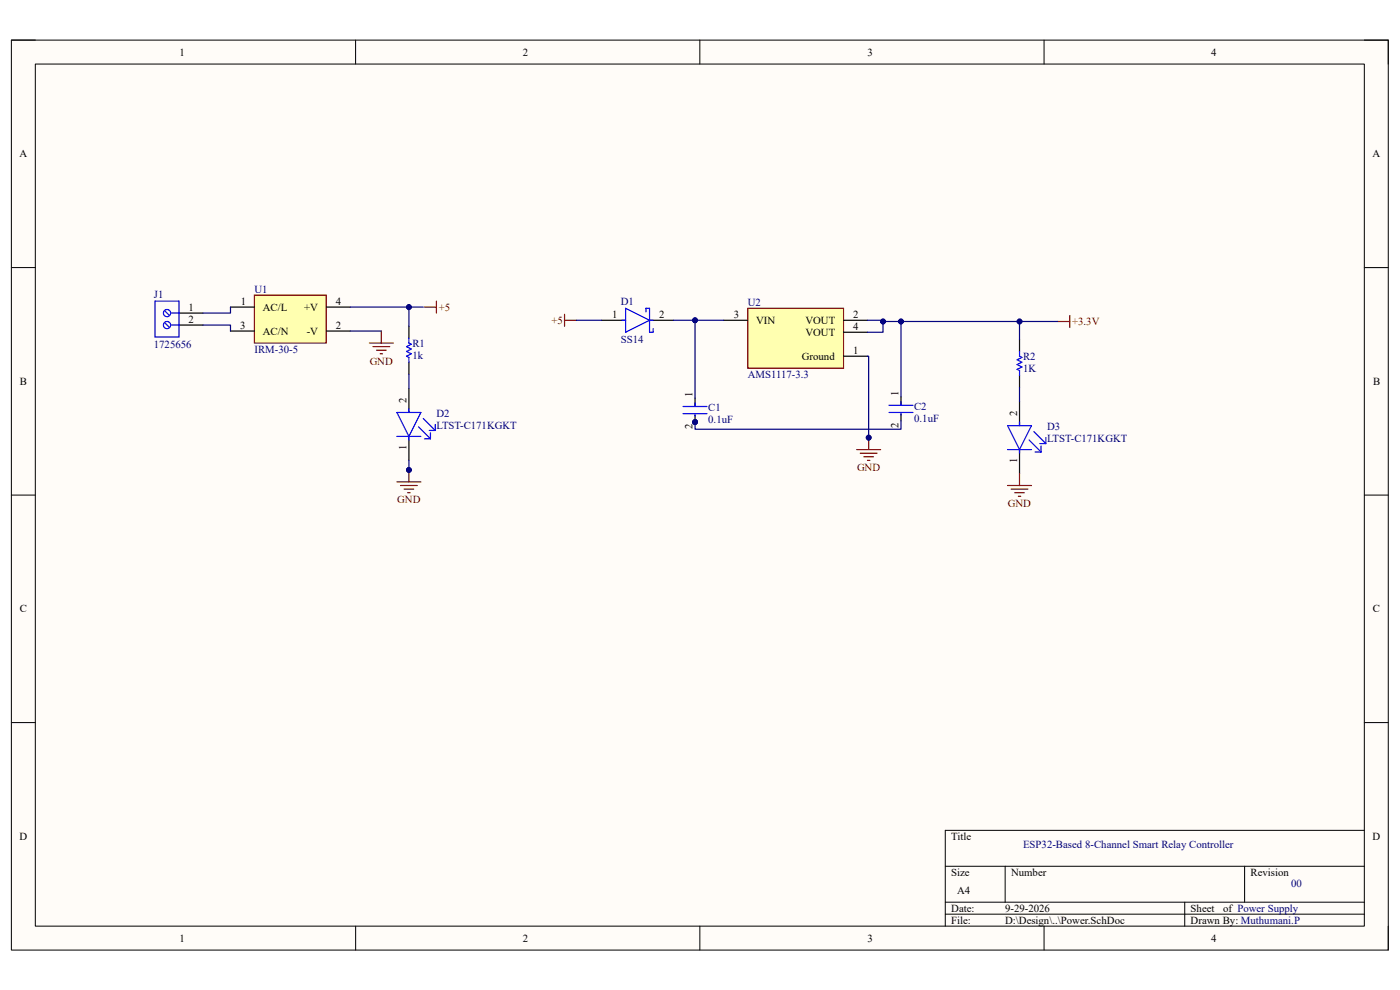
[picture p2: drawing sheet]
<svg xmlns="http://www.w3.org/2000/svg" width="297mm" height="210mm" viewBox="0 0 297 210" stroke-linecap="round" stroke-linejoin="round" font-family="sans-serif">
<path d="M2.4 8.5h292.1v193h-292.1z" fill-rule="evenodd" fill="#fffcf8"/>
<path d="M2.4 8.5h292.1v193h-292.1z" fill="none" stroke="#000" stroke-width=".21"/>
<path d="M7.5 13.6h281.9v182.9h-281.9z" fill-rule="evenodd" fill="#fffcf8"/>
<g fill="none" stroke="#000" stroke-width=".21">
<path d="M2.4 8.5h5.1M7.5 13.6h281.9v182.9h-281.9zM75.4 8.5v5.1M148.5 8.5v5.1M221.5 8.5v5.1M289.4 8.5h5.1v5.1M2.4 56.8h5.1M289.4 56.8h5.1M2.4 105h5.1M289.4 105h5.1M2.4 153.3h5.1M289.4 153.3h5.1"/>
<path d="M289.4 176.1h-88.9v20.4M75.4 196.5v5M148.5 196.5v5M200.5 183.8h88.9M200.5 191.4h88.9M200.5 193.9h88.9M213.2 183.8v7.6M221.5 196.5v5M251.3 191.4v5.1M264 183.8v7.6M294.5 196.5v5"/>
</g>
<path d="M38 66.4h5.1M38 69h5.1" fill="none" stroke="#000" stroke-width=".25"/>
<circle cx="35.4" cy="66.4" r=".76" fill="#fff"/>
<g fill="none" stroke="#00f" stroke-width=".25">
<path d="M34.9 65.9l1.1 1.1"/>
<circle cx="35.4" cy="66.4" r=".76"/>
</g>
<circle cx="35.4" cy="69" r=".76" fill="#fff"/>
<g fill="none" stroke="#00f" stroke-width=".25">
<path d="M32.9 63.9h5.1v7.6h-5.1zM34.9 68.4l1.1 1.1M36.2 66.4h1.8M36.2 69h1.8M132 67.9h.7M132.7 65.4l5.1 2.5-5.1 2.6zM137 66.2v-.8h.8v5.1h.8v-.8M137.8 67.9h.8"/>
<circle cx="35.4" cy="69" r=".76"/>
</g>
<path d="M127.6 67.9h5.1M137.8 67.9h5.1" fill="none" stroke="#000" stroke-width=".25"/>
<path d="M158.6 65.4h20.4v12.7h-20.4z" fill-rule="evenodd" fill="#ffffb0"/>
<path d="M158.6 65.4h20.4v12.7h-20.4z" fill="none" stroke="#800000" stroke-width=".25"/>
<path d="M153.5 67.9h5.1M179 67.9h5M179 70.5h5M179 75.6h5" fill="none" stroke="#000" stroke-width=".25"/>
<path d="M54 62.6h15.2v10.2h-15.2z" fill-rule="evenodd" fill="#ffffb0"/>
<path d="M54 62.6h15.2v10.2h-15.2z" fill="none" stroke="#800000" stroke-width=".25"/>
<path d="M48.9 65.1h5.1M48.9 70.2h5.1M69.2 65.1h5.1M69.2 70.2h5.1M86.7 69.2v2.6M86.7 76.8v2.6M86.7 82.4v5.1M86.7 92.6v5.1" fill="none" stroke="#000" stroke-width=".25"/>
<path d="M86.7 71.8v1l.6 .2-1.1 .5 1.1 .5-1.1 .5 1.1 .6-1.1 .5 .5 .2v1M84.2 87.5h5.1l-2.6 5.1zM84.2 92.6h5.1M86.7 86.7v.8M86.7 92.6v.7M88.8 90.6l2.5 2.5M89.8 88.8l2.5 2.5M90 93.1h1.3M91.1 91.3h1.2M91.3 91.8v1.3M92.3 90v1.3" fill="none" stroke="#00f" stroke-width=".25"/>
<circle cx="147.5" cy="89.5" r=".51" fill="#000080"/>
<circle cx="147.5" cy="89.5" r=".51" fill="none" stroke="#000080" stroke-width=".21"/>
<path d="M147.5 84.5v1.7M147.5 88v1.5" fill="none" stroke="#000" stroke-width=".25"/>
<circle cx="147.5" cy="89.5" r=".51" fill="#000080"/>
<circle cx="147.5" cy="89.5" r=".51" fill="none" stroke="#000080" stroke-width=".21"/>
<path d="M144.9 86.2h5.1M144.9 87.8h5.1M147.5 85.5v.7M147.5 88v.3M188.6 86h5.1M188.6 87.5h5.1M191.1 85.2v.8M191.1 87.8v.2" fill="none" stroke="#00f" stroke-width=".25"/>
<path d="M191.1 84.2v1.8M191.1 87.8v1.5" fill="none" stroke="#000" stroke-width=".25"/>
<g fill="none" stroke="#800000" stroke-width=".25">
<path d="M78.4 72.8h5M79.1 73.5h3.6M79.9 74.3h2M80.6 75.1h.6M80.9 70.2v2.6M90 65.2h2.6M92.6 63.9v2.5M119.8 66.7v2.5M119.8 67.9h2.5M181.7 95.4h5.1M182.5 96.1h3.6M183.3 96.9h2"/>
<path d="M184 97.7h.5M184.3 92.8v2.6"/>
</g>
<circle cx="184.3" cy="92.8" r=".51" fill="#000080"/>
<circle cx="184.3" cy="92.8" r=".51" fill="none" stroke="#000080" stroke-width=".21"/>
<path d="M224.4 68.2h2.6M227 66.9v2.6M86.7 99.7v2.5M84.2 102.2h5.1M85 103h3.5M85.7 103.8h2.1M86.5 104.5h.5" fill="none" stroke="#800000" stroke-width=".25"/>
<path d="M216.3 72v2.5M216.3 79.6v2.6M216.3 85.2v5.1M216.3 95.4v5.1" fill="none" stroke="#000" stroke-width=".25"/>
<path d="M216.3 74.5v1.1l.5 .2-1 .5 1 .5-1 .5 1 .6-1 .5 .5 .2v1M213.8 90.3h5l-2.5 5.1zM213.8 95.4h5M216.3 89.5v.8M216.3 95.4v.7M218.3 93.3l2.6 2.6M219.3 91.6l2.6 2.5M219.6 95.9h1.3M220.6 94.1h1.3M220.9 94.6v1.3M221.9 92.8v1.3" fill="none" stroke="#00f" stroke-width=".25"/>
<circle cx="86.7" cy="99.7" r=".51" fill="#000080"/>
<circle cx="86.7" cy="99.7" r=".51" fill="none" stroke="#000080" stroke-width=".21"/>
<path d="M213.8 103h5M214.5 103.8h3.6M215.3 104.5h2M216 105.3h.5M216.3 100.5v2.5" fill="none" stroke="#800000" stroke-width=".25"/>
<path d="M43.1 69h5.8v1.2M48.9 65.1v1.3h-5.8M74.3 70.2h6.6M122.3 67.9h5.3M147.5 89.3v1.8h43.6v-1.8" fill="none" stroke="#000080" stroke-width=".25"/>
<circle cx="147.5" cy="89.5" r=".51" fill="#000080"/>
<circle cx="147.5" cy="89.5" r=".51" fill="none" stroke="#000080" stroke-width=".21"/>
<path d="M184 67.9h3.3v.3h3.8v16" fill="none" stroke="#000080" stroke-width=".25"/>
<circle cx="191.1" cy="68.2" r=".51" fill="#000080"/>
<circle cx="191.1" cy="68.2" r=".51" fill="none" stroke="#000080" stroke-width=".21"/>
<circle cx="187.3" cy="68.2" r=".51" fill="#000080"/>
<circle cx="187.3" cy="68.2" r=".51" fill="none" stroke="#000080" stroke-width=".21"/>
<path d="M187.3 68.2v2.3h-3.3" fill="none" stroke="#000080" stroke-width=".25"/>
<circle cx="187.3" cy="68.2" r=".51" fill="#000080"/>
<circle cx="187.3" cy="68.2" r=".51" fill="none" stroke="#000080" stroke-width=".21"/>
<path d="M74.3 65.2h15.5" fill="none" stroke="#000080" stroke-width=".25"/>
<circle cx="86.7" cy="65.2" r=".51" fill="#000080"/>
<circle cx="86.7" cy="65.2" r=".51" fill="none" stroke="#000080" stroke-width=".21"/>
<path d="M86.7 65.2v4" fill="none" stroke="#000080" stroke-width=".25"/>
<circle cx="86.7" cy="65.2" r=".51" fill="#000080"/>
<circle cx="86.7" cy="65.2" r=".51" fill="none" stroke="#000080" stroke-width=".21"/>
<path d="M86.7 79.4v3M86.7 97.7v2.2" fill="none" stroke="#000080" stroke-width=".25"/>
<circle cx="86.7" cy="99.7" r=".51" fill="#000080"/>
<circle cx="86.7" cy="99.7" r=".51" fill="none" stroke="#000080" stroke-width=".21"/>
<path d="M191.1 68.2h33.3" fill="none" stroke="#000080" stroke-width=".25"/>
<circle cx="191.1" cy="68.2" r=".51" fill="#000080"/>
<circle cx="191.1" cy="68.2" r=".51" fill="none" stroke="#000080" stroke-width=".21"/>
<circle cx="216.3" cy="68.2" r=".51" fill="#000080"/>
<circle cx="216.3" cy="68.2" r=".51" fill="none" stroke="#000080" stroke-width=".21"/>
<path d="M216.3 68.2v3.8" fill="none" stroke="#000080" stroke-width=".25"/>
<circle cx="216.3" cy="68.2" r=".51" fill="#000080"/>
<circle cx="216.3" cy="68.2" r=".51" fill="none" stroke="#000080" stroke-width=".21"/>
<path d="M142.9 67.9h4.6M216.3 82.2v3" fill="none" stroke="#000080" stroke-width=".25"/>
<circle cx="147.5" cy="67.9" r=".51" fill="#000080"/>
<circle cx="147.5" cy="67.9" r=".51" fill="none" stroke="#000080" stroke-width=".21"/>
<path d="M153.5 67.9h-6v16.6" fill="none" stroke="#000080" stroke-width=".25"/>
<circle cx="147.5" cy="67.9" r=".51" fill="#000080"/>
<circle cx="147.5" cy="67.9" r=".51" fill="none" stroke="#000080" stroke-width=".21"/>
<path d="M184 75.6h.3v17.5" fill="none" stroke="#000080" stroke-width=".25"/>
<circle cx="184.3" cy="92.8" r=".51" fill="#000080"/>
<circle cx="184.3" cy="92.8" r=".51" fill="none" stroke="#000080" stroke-width=".21"/>
<g font-size="2.3">
<text x="38.1" y="11.8">1</text>
<text x="110.9" y="11.8">2</text>
<text x="184" y="11.8">3</text>
<text x="256.9" y="11.8">4</text>
<text x="4.1" y="33.4">A</text>
<text x="291.2" y="33.4">A</text>
<text x="40" y="65.9">1</text>
<text x="51.1" y="64.6">1</text>
<text x="55.8" y="65.9">AC/L</text>
<text x="64.5" y="65.9">+V</text>
<text x="71.2" y="64.6">4</text>
<text x="40" y="68.5">2</text>
<text x="51" y="69.7">3</text>
<text x="55.8" y="71">AC/N</text>
<text x="65.1" y="71">-V</text>
<text x="71.2" y="69.7">2</text>
<text x="129.8" y="67.4">1</text>
<text x="139.8" y="67.4">2</text>
<text x="155.7" y="67.4">3</text>
<text x="160.4" y="68.7">VIN</text>
<text x="170.9" y="68.7">VOUT</text>
<text x="170.9" y="71.2">VOUT</text>
<text x="181" y="67.4">2</text>
<text x="181" y="70">4</text>
<text x="170.1" y="76.3">Ground</text>
<text x="181" y="75.1">1</text>
<text x="4.2" y="81.7">B</text>
<text x="190.6" y="83.9" transform="rotate(-90 190.6 83.9)">1</text>
<text x="291.3" y="81.7">B</text>
<text x="86.2" y="85.5" transform="rotate(-90 86.2 85.5)">2</text>
<text x="146.9" y="84.2" transform="rotate(-90 146.9 84.2)">1</text>
<text x="215.8" y="88.3" transform="rotate(-90 215.8 88.3)">2</text>
<text x="86.2" y="95.5" transform="rotate(-90 86.2 95.5)">1</text>
<text x="146.9" y="91.1" transform="rotate(-90 146.9 91.1)">2</text>
<text x="190.6" y="90.8" transform="rotate(-90 190.6 90.8)">2</text>
<text x="215.8" y="98.3" transform="rotate(-90 215.8 98.3)">1</text>
<text x="4.2" y="129.9">C</text>
<text x="291.3" y="129.9">C</text>
<text x="4.1" y="178.2">D</text>
<text x="201.8" y="178.2">Title</text>
<text x="291.2" y="178.2">D</text>
<text x="201.8" y="185.8">Size</text>
<text x="214.5" y="185.8">Number</text>
<text x="265.3" y="185.8">Revision</text>
<text x="203.1" y="189.6">A4</text>
<text x="201.8" y="193.4">Date:</text>
<text x="201.8" y="196">File:</text>
<text x="213.2" y="196">D:\Design\..\Power.SchDoc</text>
<text x="213.2" y="193.4">9-29-2026</text>
<text x="252.6" y="196">Drawn By: Muthumani.P</text>
<text x="252.6" y="193.4">Sheet</text>
<text x="259.5" y="193.4">of Power Supply</text>
<text x="38.1" y="199.8">1</text>
<text x="110.9" y="199.8">2</text>
<text x="184" y="199.8">3</text>
<text x="256.9" y="199.8">4</text>
</g>
<g font-size="2.3" fill="#000080">
<text x="32.6" y="63.1">J1</text>
<text x="54" y="62.1">U1</text>
<text x="131.7" y="64.6">D1</text>
<text x="158.6" y="64.9">U2</text>
<text x="32.6" y="73.8">1725656</text>
<text x="54" y="74.8">IRM-30-5</text>
<text x="87.5" y="73.5">R1</text>
<text x="87.5" y="76.1">1k</text>
<text x="131.7" y="72.8">SS14</text>
<text x="217" y="76.3">R2</text>
<text x="158.6" y="80.1">AMS1117-3.3</text>
<text x="217" y="78.9">1K</text>
<text x="92.6" y="88.5">D2</text>
<text x="150.2" y="87.2">C1</text>
<text x="150.2" y="89.8">0.1uF</text>
<text x="193.9" y="87">C2</text>
<text x="193.9" y="89.5">0.1uF</text>
<text x="92.6" y="91.1">LTST-C171KGKT</text>
<text x="222.1" y="91.3">D3</text>
<text x="222.1" y="93.9">LTST-C171KGKT</text>
<text x="217" y="180">ESP32-Based 8-Channel Smart Relay Controller</text>
<text x="273.9" y="188.1">00</text>
</g>
<g font-size="2.3" fill="#800000">
<text x="93.1" y="65.9">+5</text>
<text x="117" y="68.7">+5</text>
<text x="227.5" y="69">+3.3V</text>
<text x="78.4" y="77.3">GND</text>
<text x="181.8" y="99.9">GND</text>
<text x="84.3" y="106.8">GND</text>
<text x="213.8" y="107.6">GND</text>
</g>
</svg>
